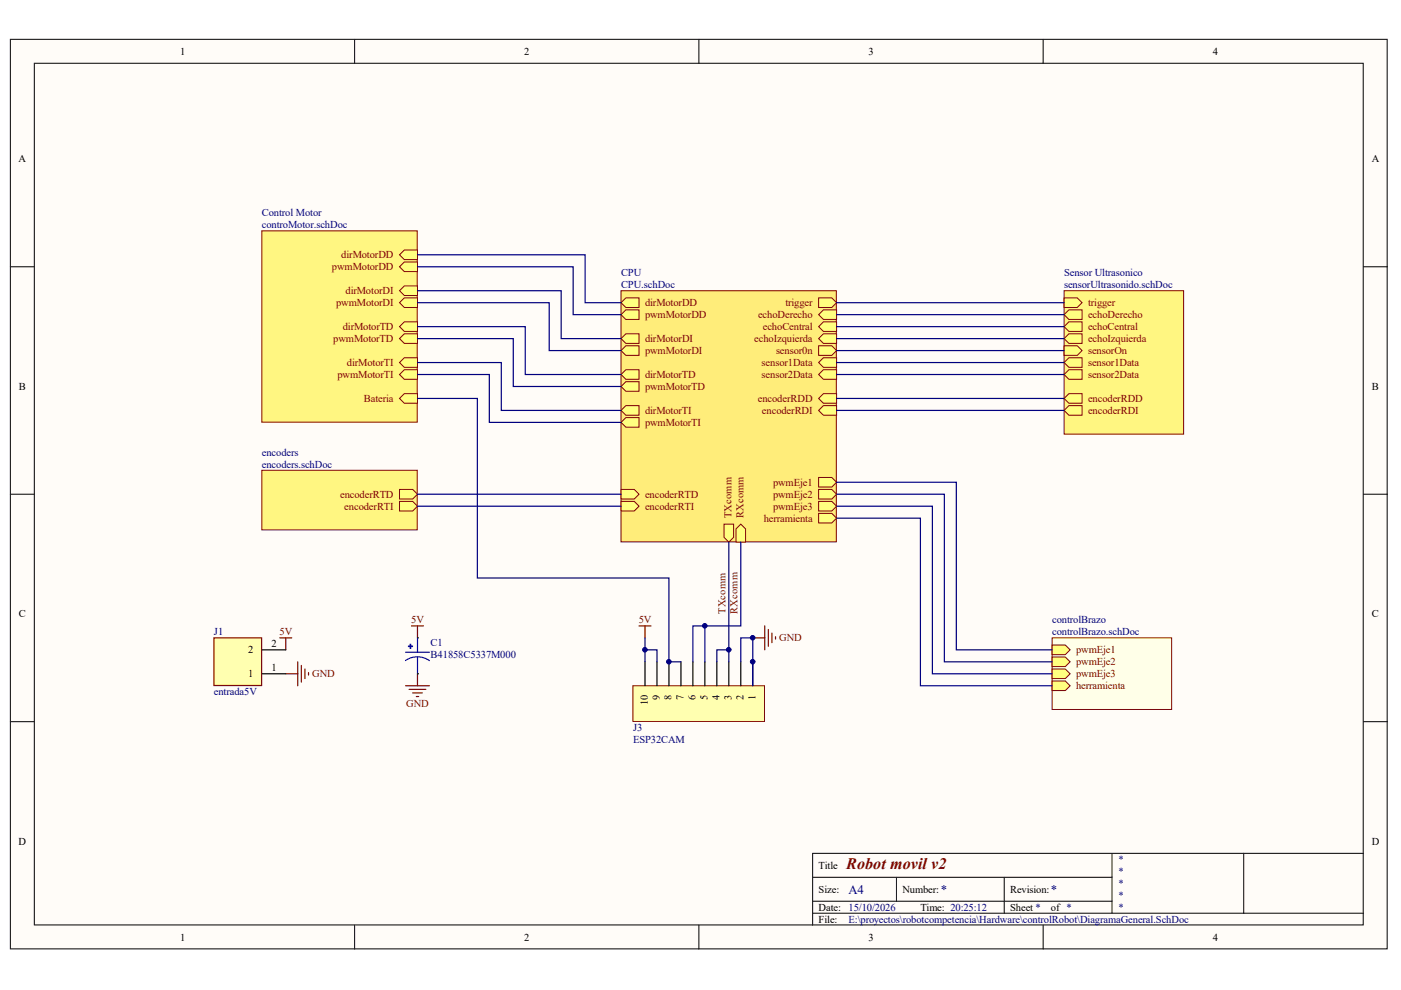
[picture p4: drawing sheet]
<svg xmlns="http://www.w3.org/2000/svg" width="297mm" height="210mm" viewBox="0 0 297 210" stroke-linecap="round" stroke-linejoin="round" font-family="sans-serif">
<g fill="#fffcf8" stroke="#000" stroke-width=".21">
<path d="M2.2 8.3h291.9v192.9h-291.9z"/>
<path d="M7.3 13.4h281.7v182.7h-281.7z"/>
</g>
<g fill="none" stroke="#000" stroke-width=".21">
<path d="M75.2 8.3v5.1M148.2 8.3v5.1M221.2 8.3v5.1M2.2 56.6h5.1M289.1 56.6h5.1M2.2 104.8h5.1M289.1 104.8h5.1M2.2 153h5.1M289.1 153h5.1M75.2 196.2v5M148.2 196.2v5M172.3 186h63.5"/>
<path d="M172.3 193.6h116.8M172.3 191.1h63.5M190.1 186v5.1M212.9 186v7.6M221.2 196.2v5M235.8 180.9v12.7M263.7 180.9h-91.4v15.3M289.1 180.9h-25.4v12.7"/>
</g>
<path d="M131.7 61.6h45.6v53.3h-45.6z" fill="#ffed7a" stroke="#800000" stroke-width=".21"/>
<g fill="#ffff80" stroke="#800000" stroke-width=".21">
<path d="M173.6 63.2h2.8l1 1-1 1h-2.8z" fill-rule="evenodd"/>
<path d="M173.6 66.7l1-1h2.8v2h-2.8z" fill-rule="evenodd"/>
<path d="M173.6 69.3l1-1.1h2.8v2.1h-2.8z" fill-rule="evenodd"/>
<path d="M173.6 71.8l1-1h2.8v2h-2.8z" fill-rule="evenodd"/>
<path d="M173.6 73.3h2.8l1 1-1 1h-2.8z" fill-rule="evenodd"/>
<path d="M173.6 76.9l1-1h2.8v2h-2.8z" fill-rule="evenodd"/>
<path d="M173.6 79.4l1-1h2.8v2h-2.8z" fill-rule="evenodd"/>
<path d="M173.6 84.5l1-1h2.8v2h-2.8z" fill-rule="evenodd"/>
<path d="M173.6 87l1-1h2.8v2h-2.8z" fill-rule="evenodd"/>
<path d="M131.7 103.8h2.8l1 1-1 1h-2.8z" fill-rule="evenodd"/>
<path d="M131.7 106.3h2.8l1 1-1 1h-2.8z" fill-rule="evenodd"/>
<path d="M131.7 64.2l1-1h2.8v2h-2.8z" fill-rule="evenodd"/>
<path d="M131.7 66.7l1-1h2.8v2h-2.8z" fill-rule="evenodd"/>
<path d="M131.7 71.8l1-1h2.8v2h-2.8z" fill-rule="evenodd"/>
<path d="M131.7 74.3l1-1h2.8v2h-2.8z" fill-rule="evenodd"/>
<path d="M131.7 79.4l1-1h2.8v2h-2.8z" fill-rule="evenodd"/>
<path d="M131.7 81.9l1-1h2.8v2.1h-2.8z" fill-rule="evenodd"/>
<path d="M131.7 87l1-1h2.8v2h-2.8z" fill-rule="evenodd"/>
<path d="M131.7 89.6l1-1.1h2.8v2.1h-2.8z" fill-rule="evenodd"/>
<path d="M153.5 111.1h2v2.8l-1 1-1-1z" fill-rule="evenodd"/>
<path d="M156 112.1l1.1-1 1 1v2.8h-2.1z" fill-rule="evenodd"/>
<path d="M173.6 101.2h2.8l1 1-1 1.1h-2.8z" fill-rule="evenodd"/>
<path d="M173.6 103.8h2.8l1 1-1 1h-2.8z" fill-rule="evenodd"/>
<path d="M173.6 106.3h2.8l1 1-1 1h-2.8z" fill-rule="evenodd"/>
<path d="M173.6 108.8h2.8l1 1.1-1 1h-2.8z" fill-rule="evenodd"/>
</g>
<path d="M55.5 48.9h33v40.6h-33z" fill="#fff681" stroke="#800000" stroke-width=".21"/>
<g fill="#ffff80" stroke="#800000" stroke-width=".21">
<path d="M84.7 54l1-1h2.8v2h-2.8z" fill-rule="evenodd"/>
<path d="M84.7 56.6l1-1.1h2.8v2.1h-2.8z" fill-rule="evenodd"/>
<path d="M84.7 61.6l1-1h2.8v2.1h-2.8z" fill-rule="evenodd"/>
<path d="M84.7 64.2l1-1h2.8v2h-2.8z" fill-rule="evenodd"/>
<path d="M84.7 76.9l1-1h2.8v2h-2.8z" fill-rule="evenodd"/>
<path d="M84.7 79.4l1-1h2.8v2h-2.8z" fill-rule="evenodd"/>
<path d="M84.7 69.3l1-1.1h2.8v2.1h-2.8z" fill-rule="evenodd"/>
<path d="M84.7 71.8l1-1h2.8v2h-2.8z" fill-rule="evenodd"/>
<path d="M84.7 84.5l1-1h2.8v2h-2.8z" fill-rule="evenodd"/>
</g>
<path d="M225.6 61.6h25.3v30.4h-25.3z" fill="#fff681" stroke="#800000" stroke-width=".21"/>
<g fill="#ffff80" stroke="#800000" stroke-width=".21">
<path d="M225.6 63.2h2.8l1 1-1 1h-2.8z" fill-rule="evenodd"/>
<path d="M225.6 66.7l1-1h2.8v2h-2.8z" fill-rule="evenodd"/>
<path d="M225.6 69.3l1-1.1h2.8v2.1h-2.8z" fill-rule="evenodd"/>
<path d="M225.6 71.8l1-1h2.8v2h-2.8z" fill-rule="evenodd"/>
<path d="M225.6 73.3h2.8l1 1-1 1h-2.8z" fill-rule="evenodd"/>
<path d="M225.6 79.4l1-1h2.8v2h-2.8z" fill-rule="evenodd"/>
<path d="M225.6 76.9l1-1h2.8v2h-2.8z" fill-rule="evenodd"/>
<path d="M225.6 84.5l1-1h2.8v2h-2.8z" fill-rule="evenodd"/>
<path d="M225.6 87l1-1h2.8v2h-2.8z" fill-rule="evenodd"/>
</g>
<path d="M55.5 99.7h33v12.7h-33z" fill="#fff681" stroke="#800000" stroke-width=".21"/>
<g fill="#ffff80" stroke="#800000" stroke-width=".21">
<path d="M84.7 103.8h2.8l1 1-1 1h-2.8z" fill-rule="evenodd"/>
<path d="M84.7 106.3h2.8l1 1-1 1h-2.8z" fill-rule="evenodd"/>
</g>
<g fill="none" stroke="#000080" stroke-width=".25">
<path d="M88.5 54h35.6v10.2h7.6M88.5 56.6h33v10.1h10.2M88.5 61.6h30.5v10.2h12.7M88.5 64.2h27.9v10.1h15.3M88.5 69.3h22.9v10.1h20.3M88.5 71.8h20.3v10.1h22.9M88.5 76.9h17.8v10.1h25.4M88.5 79.4h15.2v10.2h28M177.4 64.2h48.2M177.4 66.7h48.2M177.4 74.3h48.2M177.4 76.9h48.2"/>
<path d="M177.4 79.4h48.2M177.4 84.5h48.2M177.4 87h48.2M88.5 104.8h43.2M88.5 107.3h43.2"/>
</g>
<g fill="none" stroke="#800000" stroke-width=".25">
<path d="M59.3 135.2h2.6M60.6 135.2v2.6M87.2 132.7h2.6M88.5 132.7v2.5M159.6 135.2h2.5M162.1 132.7v5.1M162.9 133.5v3.5M163.7 134.2v2.1M164.4 135v.5M60.6 142.9h2.5M63.1 140.3v5.1M63.9 141.1v3.5"/>
<path d="M64.7 141.8v2.1M65.4 142.6v.5M86 145.4h5.1M86.7 146.2h3.6M87.5 146.9h2M88.3 147.7h.5M88.5 142.9v2.5"/>
</g>
<path d="M223.1 135.2h25.3v15.2h-25.3z" fill="#ffffe8" stroke="#800000" stroke-width=".21"/>
<g fill="#ffff80" stroke="#800000" stroke-width=".21">
<path d="M223.1 136.8h2.8l1 1-1 1h-2.8z" fill-rule="evenodd"/>
<path d="M223.1 139.3h2.8l1 1-1 1h-2.8z" fill-rule="evenodd"/>
<path d="M223.1 141.8h2.8l1 1.1-1 1h-2.8z" fill-rule="evenodd"/>
<path d="M223.1 144.4h2.8l1 1-1 1h-2.8z" fill-rule="evenodd"/>
</g>
<path d="M177.4 102.2h25.4v35.6h20.3M177.4 104.8h22.8v35.5h22.9M177.4 107.3h20.3v35.6h25.4M177.4 109.9h17.7v35.5h28" fill="none" stroke="#000080" stroke-width=".25"/>
<path d="M45.4 135.2h10.1v10.1h-10.1z" fill="#ffffb0" stroke="#800000" stroke-width=".25"/>
<path d="M55.5 137.8h5.1M55.5 142.9h5.1" fill="none" stroke="#000" stroke-width=".25"/>
<path d="M135.5 132.7h2.5M136.8 132.7v2.5" fill="none" stroke="#800000" stroke-width=".25"/>
<path d="M134.2 145.4h27.9v7.6h-27.9z" fill="#ffffb0" stroke="#800000" stroke-width=".21"/>
<path d="M88.5 135.2h.1M88.5 142.9h.1M136.8 140.3v5.1M139.3 140.3v5.1M141.8 140.3v5.1M144.4 140.3v5.1M146.9 140.3v5.1M149.4 140.3v5.1M152 140.3v5.1M154.5 140.3v5.1M157.1 140.3v5.1M159.6 140.3v5.1" fill="none" stroke="#000" stroke-width=".25"/>
<g fill="#00f" stroke="#00f" stroke-width=".25">
<path d="M87 136.6l.1 .9z"/>
<path d="M86.6 137l.8 .1z"/>
</g>
<path d="M86 138.3h5.1M88.5 135.2v3.1M88.5 139.3v3.6M86 140.1a4.4 4.4 0 0 1 5 0" fill="none" stroke="#00f" stroke-width=".25"/>
<path d="M177.4 69.3h48.2M177.4 71.8h48.2M88.5 84.5h12.7v38.1h40.6v17.7h2.6M154.5 114.9v25.4M157.1 114.9v17.8h-10.2v7.6M136.8 137.8h2.5v2.5M136.8 135.2v5.1M149.4 132.7v7.6M154.5 137.8h-2.5v2.5M157.1 140.3v-5.1h2.5v10.2" fill="none" stroke="#000080" stroke-width=".25"/>
<g fill="#000080" stroke="#000080" stroke-width=".21">
<circle cx="136.7" cy="137.8" r=".48"/>
<circle cx="141.8" cy="140.3" r=".48"/>
<circle cx="149.4" cy="132.7" r=".48"/>
<circle cx="154.5" cy="137.8" r=".48"/>
<circle cx="159.6" cy="140.3" r=".48"/>
<circle cx="159.6" cy="135.2" r=".48"/>
</g>
<text font-size="3.4" fill="#800000" x="179.4" y="184.2">Robot movil v2</text>
<g font-size="2.7" fill="#000080">
<text x="179.9" y="189.5">A4</text>
<text x="199.5" y="189.5">*</text>
<text x="222.8" y="189.5">*</text>
</g>
<g font-size="2.2">
<text x="38.2" y="11.6">1</text>
<text x="111.2" y="11.6">2</text>
<text x="184.2" y="11.6">3</text>
<text x="257.1" y="11.6">4</text>
<text x="3.9" y="34.4">A</text>
<text x="290.8" y="34.4">A</text>
<text x="4" y="82.7">B</text>
<text x="290.9" y="82.7">B</text>
<text x="4" y="130.9">C</text>
<text x="290.9" y="130.9">C</text>
<text x="57.5" y="137.2">2</text>
<text x="52.6" y="143.6">1</text>
<text x="52.6" y="138.5">2</text>
<text x="57.5" y="142.3">1</text>
<text x="137.3" y="149.5" transform="rotate(-90 137.3 149.5)">10</text>
<text x="139.9" y="148.3" transform="rotate(-90 139.9 148.3)">9</text>
<text x="142.4" y="148.3" transform="rotate(-90 142.4 148.3)">8</text>
<text x="144.9" y="148.3" transform="rotate(-90 144.9 148.3)">7</text>
<text x="147.5" y="148.3" transform="rotate(-90 147.5 148.3)">6</text>
<text x="150" y="148.3" transform="rotate(-90 150 148.3)">5</text>
<text x="152.6" y="148.3" transform="rotate(-90 152.6 148.3)">4</text>
<text x="155.1" y="148.3" transform="rotate(-90 155.1 148.3)">3</text>
<text x="157.6" y="148.3" transform="rotate(-90 157.6 148.3)">2</text>
<text x="160.2" y="148.3" transform="rotate(-90 160.2 148.3)">1</text>
<text x="3.9" y="179.1">D</text>
<text x="290.8" y="179.1">D</text>
<text x="173.6" y="184.2">Title</text>
<text x="173.6" y="189.3">Size:</text>
<text x="191.3" y="189.3">Number:</text>
<text x="214.2" y="189.3">Revision:</text>
<text x="173.6" y="193.1">Date:</text>
<text x="173.6" y="195.6">File:</text>
<text x="195.1" y="193.1">Time: 20:25:12</text>
<text x="214.2" y="193.1">Sheet *</text>
<text x="222.8" y="193.1">of *</text>
<text x="38.2" y="199.4">1</text>
<text x="111.2" y="199.4">2</text>
<text x="184.2" y="199.4">3</text>
<text x="257.1" y="199.4">4</text>
</g>
<g font-size="2.2" fill="#000080">
<text x="55.5" y="45.9">Control Motor</text>
<text x="55.5" y="48.4">controMotor.schDoc</text>
<text x="131.7" y="58.6">CPU</text>
<text x="225.6" y="58.6">Sensor Ultrasonico</text>
<text x="131.7" y="61.1">CPU.schDoc</text>
<text x="225.6" y="61.1">sensorUltrasonido.schDoc</text>
<text x="55.5" y="96.6">encoders</text>
<text x="55.5" y="99.2">encoders.schDoc</text>
<text x="45.4" y="134.7">J1</text>
<text x="91.3" y="137">C1</text>
<text x="223.1" y="132.2">controlBrazo</text>
<text x="223.1" y="134.7">controlBrazo.schDoc</text>
<text x="91.3" y="139.5">B41858C5337M000</text>
<text x="45.4" y="147.4">entrada5V</text>
<text x="134.2" y="155">J3</text>
<text x="134.2" y="157.5">ESP32CAM</text>
<text x="237" y="182.9">*</text>
<text x="237" y="185.5">*</text>
<text x="237" y="188">*</text>
<text x="237" y="190.5">*</text>
<text x="179.9" y="193.1">15/10/2026</text>
<text x="179.9" y="195.6">E:\proyectos\robotcompetencia\Hardware\controlRobot\DiagramaGeneral.SchDoc</text>
<text x="237" y="193.1">*</text>
</g>
<g font-size="2.2" fill="#800000">
<text x="70.4" y="57.3">pwmMotorDD</text>
<text x="72.4" y="54.7">dirMotorDD</text>
<text x="71.3" y="64.9">pwmMotorDI</text>
<text x="73.3" y="62.4">dirMotorDI</text>
<text x="136.8" y="64.9">dirMotorDD</text>
<text x="166.5" y="64.9">trigger</text>
<text x="230.7" y="64.9">trigger</text>
<text x="72.7" y="70">dirMotorTD</text>
<text x="136.8" y="67.4">pwmMotorDD</text>
<text x="160.7" y="67.4">echoDerecho</text>
<text x="161.7" y="70">echoCentral</text>
<text x="230.7" y="67.4">echoDerecho</text>
<text x="230.7" y="70">echoCentral</text>
<text x="70.7" y="72.5">pwmMotorTD</text>
<text x="73.6" y="77.6">dirMotorTI</text>
<text x="136.8" y="72.5">dirMotorDI</text>
<text x="136.8" y="75.1">pwmMotorDI</text>
<text x="159.9" y="72.5">echoIzquierda</text>
<text x="161.5" y="77.6">sensor1Data</text>
<text x="164.5" y="75.1">sensor0n</text>
<text x="230.7" y="72.5">echoIzquierda</text>
<text x="230.7" y="75.1">sensorOn</text>
<text x="230.7" y="77.6">sensor1Data</text>
<text x="71.6" y="80.1">pwmMotorTI</text>
<text x="136.8" y="80.1">dirMotorTD</text>
<text x="136.8" y="82.7">pwmMotorTD</text>
<text x="161.5" y="80.1">sensor2Data</text>
<text x="230.7" y="80.1">sensor2Data</text>
<text x="77.1" y="85.2">Bateria</text>
<text x="136.8" y="87.7">dirMotorTI</text>
<text x="160.7" y="85.2">encoderRDD</text>
<text x="161.6" y="87.7">encoderRDI</text>
<text x="230.7" y="85.2">encoderRDD</text>
<text x="230.7" y="87.7">encoderRDI</text>
<text x="136.8" y="90.3">pwmMotorTI</text>
<text x="72.1" y="105.5">encoderRTD</text>
<text x="136.8" y="105.5">encoderRTD</text>
<text x="163.9" y="103">pwmEje1</text>
<text x="163.9" y="105.5">pwmEje2</text>
<text x="73" y="108">encoderRTI</text>
<text x="136.8" y="108">encoderRTI</text>
<text x="155.1" y="109.9" transform="rotate(-90 155.1 109.9)">TXcomm</text>
<text x="157.7" y="109.9" transform="rotate(-90 157.7 109.9)">RXcomm</text>
<text x="161.9" y="110.6">herramienta</text>
<text x="163.9" y="108">pwmEje3</text>
<text x="153.8" y="130.2" transform="rotate(-90 153.8 130.2)">TXcomm</text>
<text x="156.4" y="130.2" transform="rotate(-90 156.4 130.2)">RXcomm</text>
<text x="59.3" y="134.7">5V</text>
<text x="87.2" y="132.2">5V</text>
<text x="135.4" y="132.2">5V</text>
<text x="165.2" y="136">GND</text>
<text x="66.2" y="143.6">GND</text>
<text x="228.1" y="138.5">pwmEje1</text>
<text x="228.1" y="141">pwmEje2</text>
<text x="228.1" y="143.6">pwmEje3</text>
<text x="86.1" y="149.9">GND</text>
<text x="228.1" y="146.1">herramienta</text>
</g>
</svg>
